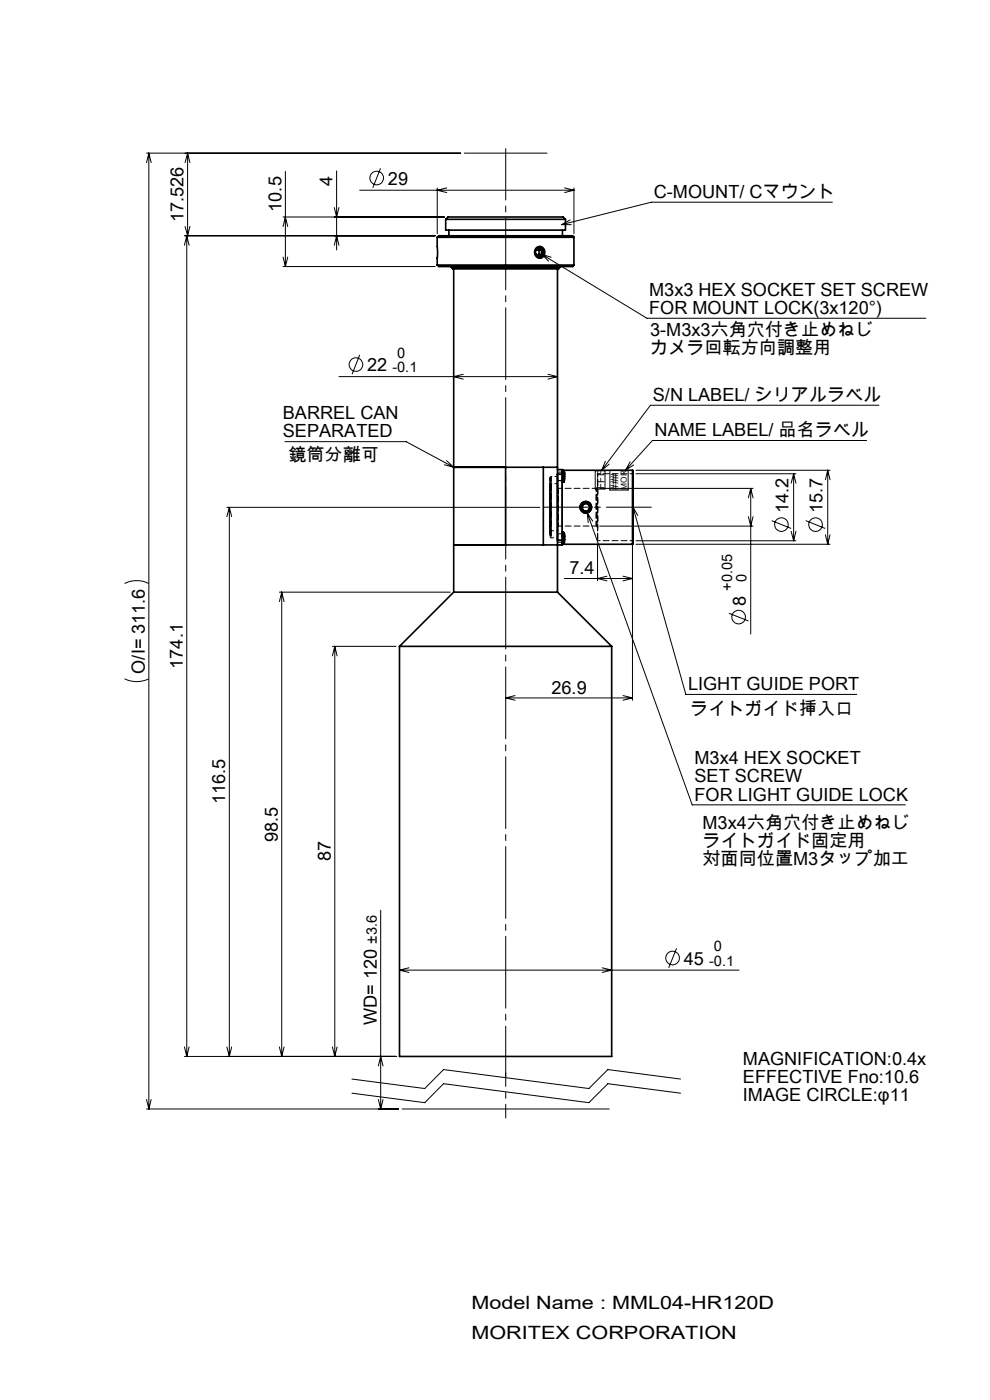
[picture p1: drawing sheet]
<svg xmlns="http://www.w3.org/2000/svg" width="210mm" height="297mm" viewBox="0 0 210 297" stroke-linecap="round" stroke-linejoin="round" font-family="sans-serif">
<g fill="none" stroke="#000" stroke-width=".21">
<path d="M31.1 32.5h66.6M31.6 32.5v202.8M31.6 32.5l.5 2M31.6 32.5l-.5 2M39.8 32.5v17.5M39.8 32.5l.5 2M39.8 32.5l-.5 2M60.5 36.4v20.1M71.4 36.3v16.7M80.7 35.7l-1.6 4.1M92.7 39.9v9.7M94.8 39.9l-2.1 .5 2.1 .4"/>
<path d="M98.5 32.5h17.5M119.8 39.9l1.9 .5M121.7 39.9v9.7M39.1 50h53.2M39.3 48l.5 2M39.6 50v174.1M39.6 50l.5 2M39.6 50l-.5 2M40.3 48l-.5 2M60 46h34.3M60 56.5h32.3M60 48l.5-2 .5 2"/>
<path d="M60 54.5l.5 2M61 54.5l-.5 2M70.9 44l.5 2 .5-2M70.9 52l.5-2 .5 2M76.3 40.4h45.4M114.9 54l22.3 13.5h59.2M114.9 54l2 .6M114.9 54l1.5 1.4M119.1 47.7h2.1M120.9 46.7l-1.8 1M121.7 40.4l-1.9 .4M176.6 42.9h-38.4l-19.1 4.8"/>
<path d="M71.9 79.9h46.4M76.3 75.3l-1.6 4.1M98.2 79.4l-2 .5 2 .5M116.2 79.4l2.1 .5M118.3 79.9l-2.1 .5M60.4 93.7h25.7l10.1 5.4M94.3 98.6l1.9 .5M94.7 97.7l1.5 1.4M126.3 99.9h2v3.8h-2zM128.4 97.9l-.8 1.9M129.2 98.5l-1.6 1.3M129.4 99.8h3.8v4.2h-3.8z"/>
<path d="M133.7 98l-1 1.8M134.4 98.6l-1.7 1.2M134.9 99.8h41.2M175.6 99.8v15.7M175.6 99.8l.5 2M175.6 99.8l-.5 2M183.8 93.4h-45.4l-5.7 6.4M186.4 86h-48.4l-10.4 13.8M48.1 107.6h66.4M48.6 107.6v116.5M48.6 107.6l.5 2M48.6 107.6l-.5 2"/>
<path d="M124.6 108.8l22.2 61.9h45.3M124.6 108.8l1.1 1.8M124.6 108.8l.2 2.1M126.8 115.5v7.7M127.2 103.6h32.5M127.2 111.6h32.5M134.2 115.5v33.1M134.3 107.6l11.2 39.7h36.3M134.3 107.6l1 1.8M134.3 107.6v2M134.9 100.5h33.9M134.9 114.7h33.9"/>
<path d="M134.9 115.5h41.2M158.8 109.6l.4 2 .5-2M159.2 103.6v30.9M159.2 103.6l.5 2M159.2 103.6l-.4 2M163.7 110.5l4.1 1.6M167.8 112.7l.5 2M168.3 100.5v14.2M168.3 100.5l.5 2M168.3 100.5l-.5 2M168.8 112.7l-.5 2M170.9 110.5l4.1 1.6"/>
<path d="M175.1 113.4l.5 2.1M176.1 113.4l-.5 2.1M26.4 123.8a5.8 5.8 0 0 1 5.2 0M59.3 125.6h36.2M59.8 125.6v98.5M59.8 125.6l.5 2M59.8 125.6l-.5 2M70.5 137.1h13.5M71 137.1v87M71 137.1l.5 2M71 137.1l-.5 2M119.7 122.7h14.5"/>
<path d="M128.8 122.2l-2 .5 2 .5M132.2 122.2l2 .5M134.2 122.7l-2 .5M154.6 130.1l4.2 1.6M26.4 144a5.8 5.8 0 0 0 5.2 0M107.2 148.1h27M107.2 148.1l2.1 .5M109.3 147.6l-2.1 .5M132.2 147.6l2 .5M134.2 148.1l-2 .5M80.8 193.1v42.2M84.7 205.8h72.1"/>
<path d="M84.7 205.8l2 .5M86.7 205.3l-2 .5M127.7 205.3l2.1 .5-2.1 .5M143.5 201.2l-1.6 4.1M31.1 235.3h53.5M31.1 233.3l.5 2M32.1 233.3l-.5 2M39.1 224.1h44.9M39.1 222.1l.5 2M40.1 222.1l-.5 2M48.1 222.1l.5 2M49.1 222.1l-.5 2"/>
<path d="M59.3 222.1l.5 2M60.3 222.1l-.5 2M70.5 222.1l.5 2M71.5 222.1l-.5 2M74.6 231.9l15.5 2 4-4 30.8 4 4-4 15.5 2M74.6 228.9l15.5 2 4-4 30.8 4 4-4 15.5 2M80.3 226.1l.5-2 .4 2M80.3 233.3l.5 2M81.2 233.3l-.4 2M85.3 235.3h43.9"/>
<circle cx="79.9" cy="37.8" r="1.44"/>
<circle cx="75.5" cy="77.3" r="1.44"/>
<circle cx="165.8" cy="111.3" r="1.44"/>
<circle cx="173" cy="111.3" r="1.44"/>
<circle cx="156.7" cy="130.9" r="1.45"/>
<circle cx="142.7" cy="203.2" r="1.45"/>
</g>
<path d="M115.3 107.6h22.9" fill="none" stroke="#000" stroke-width=".21" stroke-dasharray="15.2 1.3 1.3 1.3" stroke-dashoffset="5.7"/>
<path d="M107.3 237.2v-9.6" fill="none" stroke="#000" stroke-width=".21" stroke-dasharray="15.2 1.3 1.3 1.3" stroke-dashoffset="12.3"/>
<path d="M107.3 228.6v-197.1" fill="none" stroke="#000" stroke-width=".21" stroke-dasharray="15.2 1.3 1.3 1.3" stroke-dashoffset="4.3"/>
<path d="M0 0h210v297h-210z" fill="none" stroke="#fff" stroke-width=".21"/>
<g fill="none" stroke="#000" stroke-width=".35">
<path d="M92.7 56.2h29M92.7 50.3h29M92.7 50.3v5.9M92.7 56.2l.4 .3h28.4l.2-.3M92.7 50.3l.4-.3h28.4l.2 .3M94.5 46.5v2.3h25.4v-2.3M94.5 46.5h25.4M94.5 46.5l.5-.5h24.5l.4 .5M95.2 48.8v1.2M95.7 56.7l.4 .3h22.4l.2-.3M95.7 56.7h23M95.7 56.5v.2"/>
<path d="M96.2 57v68.6M113.6 53.1h.1M113.6 53.1v.9M113.6 54h.1M113.6 54l.3 .3 .4 .1M113.6 54l.7 .4M113.6 52.7a1.14 1.14 0 0 1 1.6-.1 1.14 1.14 0 0 1 .2 1.6 1.15 1.15 0 0 1-1.7 .2 1.15 1.15 0 0 1-.1-1.7zM113.9 52.8l.4 .3M114.3 52.7l-.4 .1-.3 .3M114.3 52.7l-.7 .4M114.3 52.3a1.23 1.23 0 0 1 1.1 1.2 1.23 1.23 0 0 1-1.1 1.2M114.3 54.4h.1"/>
<path d="M114.3 52.7l.4 .1 .2 .3M114.3 52.7h.1M114.3 52.7l.6 .4M114.3 53.1h.6M114.3 54l-.4 .2M114.3 54h.6M114.3 53.1v.9M114.9 54l-.2 .3-.4 .1M114.9 54h.1M114.9 53.1v.9M114.9 53.1h.1M114.9 54l-.6 .4"/>
<path d="M118.3 57v68.6M118.7 56.5v.2M119.3 48.8v1.2M121.7 50.3v5.9M96.2 99.1h11zM107.2 99.1v16.5M107.2 99.1h11.1M115.3 99.1v16.5M118.3 99.6h.9v1M119.2 99.8h.3M119.2 99.8h15M119.5 99.8l.2 .2"/>
<path d="M119.5 99.8v2.5M134.2 99.8v15.7M96.2 115.6h11zM118.3 100.6h.9M118.3 114.6h.9M119.2 114.6v1h-12M119.2 115.4h.3M119.2 112.9h.3M119.2 115.5h15M119.2 100.6v14M119.5 112.9l.2 .2M119.5 112.9v2.5"/>
<path d="M119.5 102.3h-.3M119.7 102.1l-.2 .2M119.7 100v.5M119.7 115.2l-.2 .2M119.7 113.1v.2M119.7 115v.2M119.7 114.2v.2M119.7 113.3v.6M119.7 100v2.1M119.7 113.1v2.1M119.7 115h.1M119.7 101.7v.4"/>
<path d="M119.7 101.1v.2M119.7 100.7h.1M119.7 100.7v-.5v1.4v-.1M119.7 113.9v1.1M123.4 107.6l.4 .8M123.4 107.6l.1 .5 .3 .3M123.4 107.6h.1M123.8 106.9l-.4 .7M123.8 106.9l-.3 .3-.1 .4M123.8 106.9h.9M123.8 108.4h.9M123.8 108.4h.1"/>
<path d="M123.8 106.9h.1M124.7 106.9l.4 .4v.3M124.7 106.9l.4 .7M124.7 108.4h.1M124.7 106.9h.1M125.1 107.6l-.4 .8M125.1 107.6l-.1 .6-.3 .2M125.1 107.6h.1M84.7 137.1h45.1M84.7 137.1v87h45.1v-87M96.2 125.6h22.1M96.2 125.6l-11.5 11.5"/>
<path d="M118.3 125.6l11.5 11.5"/>
<circle cx="124.2" cy="107.6" r="1.23"/>
</g>
<g fill="none" stroke="#000" stroke-width=".21" stroke-dasharray="1.3 .6" stroke-dashoffset=".5">
<path d="M118.3 99.6v1M119.3 99.6h-1M116.7 101.3v12.6v-12.4M118.3 115.6v-1M118.3 100.6v-1M118.3 115.6h1M118.3 114.6v1M118.3 100.6h1M118.3 102h1M118.3 115h1M119.3 114.6h-1M119.3 115.6v-1"/>
<path d="M119.3 100.6v-1M119.3 113.2h-1M119.3 100.2h-1M123.9 108.8a1.25 1.25 0 0 0 1.6-1.3 1.25 1.25 0 0 0-1.8-1 1.25 1.25 0 0 0-.2 2.1l.4 .2M123.9 106.4a1.25 1.25 0 0 1 1.6 1.3 1.25 1.25 0 0 1-1.8 1 1.25 1.25 0 0 1-.2-2.1l.4-.2M124 108.8a1.25 1.25 0 0 0 1.5-1.4 1.25 1.25 0 0 0-1.9-.8 1.25 1.25 0 0 0 0 2l.4 .2M124 106.4a1.25 1.25 0 0 1 1.5 1.4 1.25 1.25 0 0 1-1.9 .8 1.25 1.25 0 0 1 0-2l.4-.2M134.3 115.3v-15.5M134.3 114.6v.2v-14.4v14.2"/>
</g>
<path d="M134.2 99.7v15.7M118.4 111.6h8.1M126.5 103.6h-8.1" fill="none" stroke="#000" stroke-width=".21" stroke-dasharray="1.3 .6" stroke-dashoffset=".4"/>
<path d="M116.9 102.8v-.2v10v-9.8M118.3 112.4v.2v-10v9.8M119.3 115.3v.1v-15.6v15.5" fill="none" stroke="#000" stroke-width=".21" stroke-dasharray="1.3 .6" stroke-dashoffset=".2"/>
<g fill="none" stroke="#000" stroke-width=".21" stroke-dasharray="1.3 .6" stroke-dashoffset=".7">
<path d="M116.7 102.6v-.2v10.4v-10.2M116.9 114.1h1.4M116.9 112.6h1.4M118.3 115v-1.8v1.8M118.3 101.9v-1.7v1.7M118.3 101.1h-1.4M118.3 102.6h-1.4M119.3 115v-1.8v1.8M119.3 101.9v-1.7v1.7M126.8 111.7v.2v-8.6v8.4M126.8 114.7h7.4M134.2 114.5v.2v-14.2v14"/>
<path d="M134.2 100.5h-7.4"/>
</g>
<g fill="none" stroke="#000" stroke-width=".21" stroke-dasharray="1.3 .6">
<path d="M116.7 101.5v-.2M116.7 113.9l.2 .2M116.7 112.8l.2-.2M116.9 101.3v-.2M116.9 101.1l-.2 .2M116.9 102.6l-.2-.2M118.3 111.7l.1-.1M118.4 103.8v-.2M118.4 103.6l-.1-.1M126.5 111.4v.2M126.5 111.6l.3 .3M126.8 114.5v.2"/>
<path d="M126.8 103.3l-.3 .3M134.2 114.7l.1 .1M134.3 100.4l-.1 .1"/>
</g>
<path d="M126.8 114.7v-14.2v14" fill="none" stroke="#000" stroke-width=".21" stroke-dasharray="1.3 .6" stroke-dashoffset="-.1"/>
<path d="M116.9 101.1v13v-12.8M118.3 101.3v-.2v13v-12.8M118.3 103.7v-.2v8.2v-8" fill="none" stroke="#000" stroke-width=".21" stroke-dasharray="1.3 .6" stroke-dashoffset=".1"/>
<path d="M118.3 100.6v14M118.4 103.6v8v-7.8M119.3 100.6v14M126.5 111.6v-8v7.8" fill="none" stroke="#000" stroke-width=".21" stroke-dasharray="1.3 .6" stroke-dashoffset=".3"/>
<g font-size="3.9">
<text x="100" y="277.8">Model Name : MML04-HR120D</text>
<text x="100" y="284.1">MORITEX CORPORATION</text>
</g>
<g font-size="3.8">
<text x="70.6" y="39.4" transform="rotate(-90 70.6 39.4)">4</text>
<text x="82.3" y="39.2">29</text>
<text x="138.7" y="42">C-MOUNT/ Cマウント</text>
<text x="38.9" y="47.1" transform="rotate(-90 38.9 47.1)">17.526</text>
<text x="59.7" y="44.9" transform="rotate(-90 59.7 44.9)">10.5</text>
<text x="137.7" y="62.8">M3x3 HEX SOCKET SET SCREW</text>
<text x="137.7" y="66.6">FOR MOUNT LOCK(3x120°)</text>
<text x="137.9" y="71.3">3-M3x3六角穴付き止めねじ</text>
<text x="137.9" y="75.2">カメラ回転方向調整用</text>
<text x="77.9" y="78.8">22</text>
<text x="60" y="88.9">BARREL CAN</text>
<text x="138.5" y="85">S/N LABEL/ シリアルラベル</text>
<text x="60" y="92.8">SEPARATED</text>
<text x="138.9" y="92.6">NAME LABEL/ 品名ラベル</text>
<text x="61.2" y="97.8">鏡筒分離可</text>
<text x="167.3" y="108.9" transform="rotate(-90 167.3 108.9)">14.2</text>
<text x="174.5" y="108.9" transform="rotate(-90 174.5 108.9)">15.7</text>
<text x="120.8" y="121.8">7.4</text>
<text x="158.2" y="128.5" transform="rotate(-90 158.2 128.5)">8</text>
<text x="30.7" y="142.9" transform="rotate(-90 30.7 142.9)">O/I= 311.6</text>
<text x="38.8" y="141.9" transform="rotate(-90 38.8 141.9)">174.1</text>
<text x="117" y="147.2">26.9</text>
<text x="145.9" y="146.4">LIGHT GUIDE PORT</text>
<text x="146.4" y="151.7">ライトガイド挿入口</text>
<text x="147.3" y="162.2">M3x4 HEX SOCKET</text>
<text x="147.3" y="166">SET SCREW</text>
<text x="47.8" y="170.7" transform="rotate(-90 47.8 170.7)">116.5</text>
<text x="147.3" y="169.8">FOR LIGHT GUIDE LOCK</text>
<text x="58.9" y="178.6" transform="rotate(-90 58.9 178.6)">98.5</text>
<text x="149" y="175.8">M3x4六角穴付き止めねじ</text>
<text x="149" y="179.7">ライトガイド固定用</text>
<text x="70.2" y="182.7" transform="rotate(-90 70.2 182.7)">87</text>
<text x="149" y="183.5">対面同位置M3タップ加工</text>
<text x="145.1" y="204.7">45</text>
<text x="79.9" y="217.4" transform="rotate(-90 79.9 217.4)">WD= 120</text>
<text x="157.6" y="225.9">MAGNIFICATION:0.4x</text>
<text x="157.6" y="229.7">EFFECTIVE Fno:10.6</text>
<text x="157.6" y="233.6">IMAGE CIRCLE:φ11</text>
</g>
<g font-size="3.1">
<text x="84.3" y="75.9">0</text>
<text x="83.2" y="79">-0.1</text>
<text x="155.3" y="125.3" transform="rotate(-90 155.3 125.3)">+0.05</text>
<text x="158.4" y="123.5" transform="rotate(-90 158.4 123.5)">0</text>
<text x="79.9" y="200.2" transform="rotate(-90 79.9 200.2)">±3.6</text>
<text x="151.4" y="201.8">0</text>
<text x="150.4" y="204.9">-0.1</text>
</g>
<g font-size="2.1">
<text x="128.3" y="103.7" transform="rotate(-90 128.3 103.7)">FFF</text>
<text x="131.1" y="103.9" transform="rotate(-90 131.1 103.9)">###</text>
</g>
<text font-size="1.8" x="132.9" y="103.9" transform="rotate(-90 132.9 103.9)">MOR</text>
</svg>
